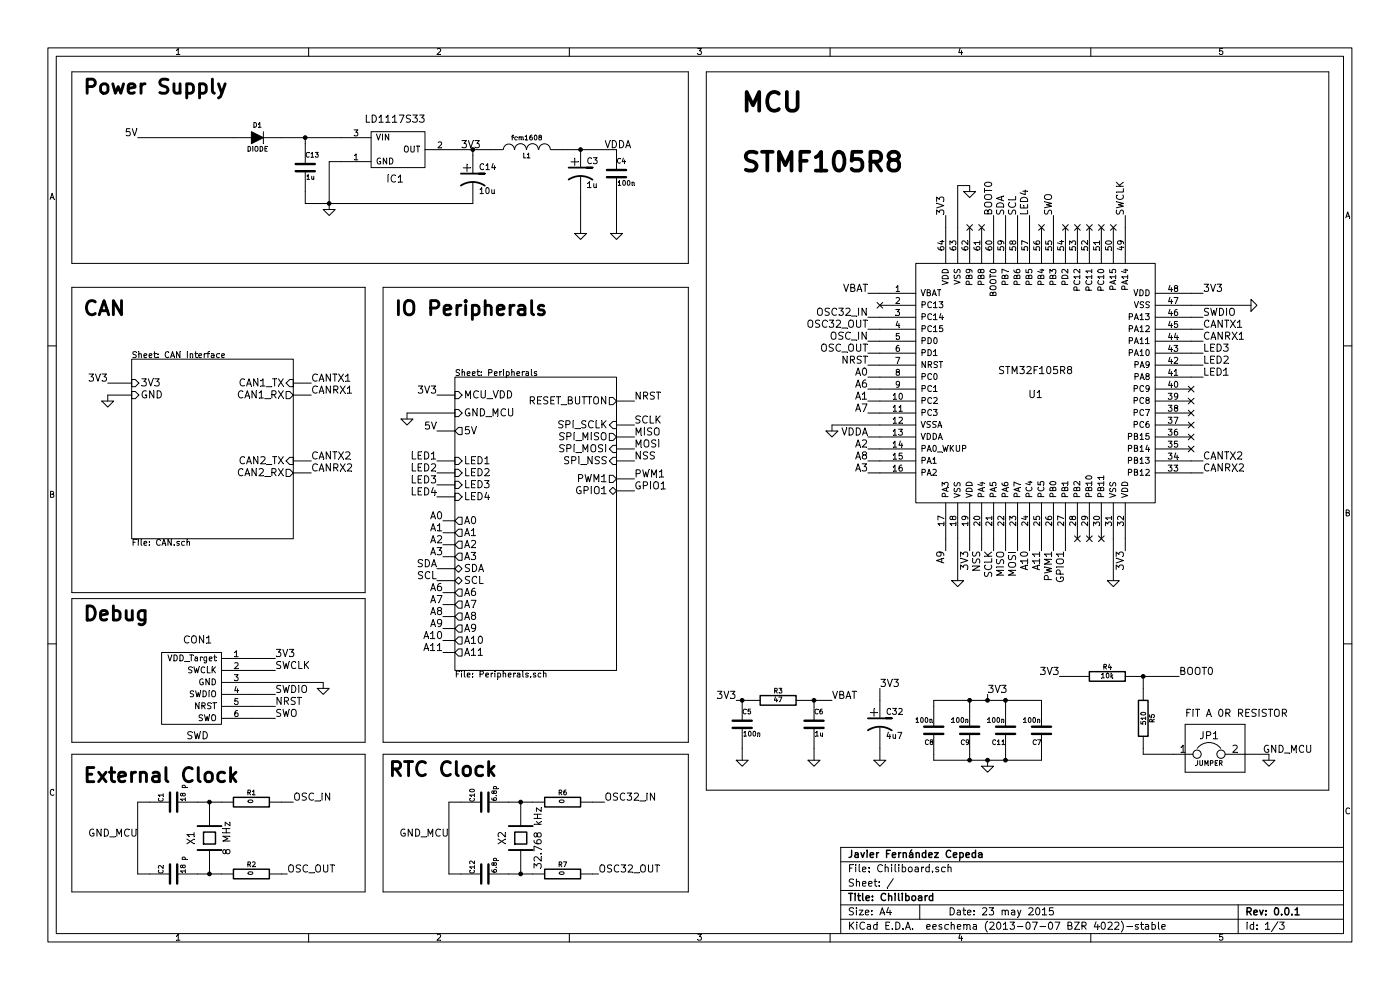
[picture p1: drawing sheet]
EESchema Schematic File Version 2
LIBS:power
LIBS:device
LIBS:transistors
LIBS:conn
LIBS:linear
LIBS:regul
LIBS:74xx
LIBS:cmos4000
LIBS:adc-dac
LIBS:memory
LIBS:xilinx
LIBS:special
LIBS:microcontrollers
LIBS:dsp
LIBS:microchip
LIBS:analog_switches
LIBS:motorola
LIBS:texas
LIBS:intel
LIBS:audio
LIBS:interface
LIBS:digital-audio
LIBS:philips
LIBS:display
LIBS:cypress
LIBS:siliconi
LIBS:opto
LIBS:atmel
LIBS:contrib
LIBS:valves
LIBS:ComponentLib
LIBS:ChefLib
LIBS:Chiliboard-cache
EELAYER 27 0
EELAYER END
$Descr A4 11693 8268
encoding utf-8
Sheet 1 3
Title "Chiliboard"
Date "23 may 2015"
Rev "0.0.1"
Comp "Javier Fernández Cepeda"
Comment1 ""
Comment2 ""
Comment3 ""
Comment4 ""
$EndDescr
$Comp
L SWD CON1
U 1 1
P 1850 5750
F 0 "CON1" H 1650 6150 60  0000 C CNN
F 1 "SWD" H 1650 5350 60  0000 C CNN
F 2 "" H 1850 5750 60  0000 C CNN
F 3 "" H 1850 5750 60  0000 C CNN
	1    1850 5750
	1    0    0    -1  
$EndComp
Text Label 2300 5600 0    59   ~ 0
SWCLK
Text Label 2300 5800 0    59   ~ 0
SWDIO
Text Label 2300 5900 0    59   ~ 0
NRST
Text Label 2300 6000 0    59   ~ 0
SWO
Text Label 10050 2650 0    59   ~ 0
SWDIO
Text Label 9400 1800 1    59   ~ 0
SWCLK
Text Label 7250 3050 2    59   ~ 0
NRST
Text Label 8800 1800 1    59   ~ 0
SWO
$Comp
L C C7
U 1 1
P 8700 6100
F 0 "C7" H 8700 6200 40  0000 L CNN
F 1 "100n" H 8706 6015 40  0000 L CNN
F 2 "~" H 8738 5950 30  0000 C CNN
F 3 "~" H 8700 6100 60  0000 C CNN
	1    8700 6100
	-1   0    0    1   
$EndComp
$Comp
L C C11
U 1 1
P 8400 6100
F 0 "C11" H 8400 6200 40  0000 L CNN
F 1 "100n" H 8406 6015 40  0000 L CNN
F 2 "~" H 8438 5950 30  0000 C CNN
F 3 "~" H 8400 6100 60  0000 C CNN
	1    8400 6100
	-1   0    0    1   
$EndComp
$Comp
L C C8
U 1 1
P 7800 6100
F 0 "C8" H 7800 6200 40  0000 L CNN
F 1 "100n" H 7806 6015 40  0000 L CNN
F 2 "~" H 7838 5950 30  0000 C CNN
F 3 "~" H 7800 6100 60  0000 C CNN
	1    7800 6100
	-1   0    0    1   
$EndComp
$Comp
L C C9
U 1 1
P 8100 6100
F 0 "C9" H 8100 6200 40  0000 L CNN
F 1 "100n" H 8106 6015 40  0000 L CNN
F 2 "~" H 8138 5950 30  0000 C CNN
F 3 "~" H 8100 6100 60  0000 C CNN
	1    8100 6100
	-1   0    0    1   
$EndComp
$Comp
L INDUCTOR L1
U 1 1
P 4400 1250
F 0 "L1" V 4350 1250 40  0000 C CNN
F 1 "fcm1608" V 4500 1250 40  0000 C CNN
F 2 "~" H 4400 1250 60  0000 C CNN
F 3 "~" H 4400 1250 60  0000 C CNN
	1    4400 1250
	0    -1   -1   0   
$EndComp
$Comp
L C C4
U 1 1
P 5150 1450
F 0 "C4" H 5150 1550 40  0000 L CNN
F 1 "100n" H 5156 1365 40  0000 L CNN
F 2 "~" H 5188 1300 30  0000 C CNN
F 3 "~" H 5150 1450 60  0000 C CNN
	1    5150 1450
	1    0    0    -1  
$EndComp
Text Label 5050 1250 0    60   ~ 0
VDDA
Text Label 7250 3650 2    60   ~ 0
VDDA
$Comp
L C C5
U 1 1
P 6200 6050
F 0 "C5" H 6200 6150 40  0000 L CNN
F 1 "100n" H 6206 5965 40  0000 L CNN
F 2 "~" H 6238 5900 30  0000 C CNN
F 3 "~" H 6200 6050 60  0000 C CNN
	1    6200 6050
	1    0    0    -1  
$EndComp
$Comp
L R R3
U 1 1
P 6500 5850
F 0 "R3" V 6580 5850 40  0000 C CNN
F 1 "47" V 6507 5851 40  0000 C CNN
F 2 "~" V 6430 5850 30  0000 C CNN
F 3 "~" H 6500 5850 30  0000 C CNN
	1    6500 5850
	0    -1   -1   0   
$EndComp
$Comp
L C C6
U 1 1
P 6800 6050
F 0 "C6" H 6800 6150 40  0000 L CNN
F 1 "1u" H 6806 5965 40  0000 L CNN
F 2 "~" H 6838 5900 30  0000 C CNN
F 3 "~" H 6800 6050 60  0000 C CNN
	1    6800 6050
	1    0    0    -1  
$EndComp
$Comp
L CRYSTAL X1
U 1 1
P 1750 7000
F 0 "X1" H 1750 7150 60  0000 C CNN
F 1 "8 MHz" H 1750 6850 60  0000 C CNN
F 2 "~" H 1750 7000 60  0000 C CNN
F 3 "~" H 1750 7000 60  0000 C CNN
	1    1750 7000
	0    -1   -1   0   
$EndComp
$Comp
L C C1
U 1 1
P 1450 6700
F 0 "C1" H 1450 6800 40  0000 L CNN
F 1 "18 p" H 1456 6615 40  0000 L CNN
F 2 "~" H 1488 6550 30  0000 C CNN
F 3 "~" H 1450 6700 60  0000 C CNN
	1    1450 6700
	0    -1   -1   0   
$EndComp
$Comp
L C C2
U 1 1
P 1450 7300
F 0 "C2" H 1450 7400 40  0000 L CNN
F 1 "18 p" H 1456 7215 40  0000 L CNN
F 2 "~" H 1488 7150 30  0000 C CNN
F 3 "~" H 1450 7300 60  0000 C CNN
	1    1450 7300
	0    -1   -1   0   
$EndComp
Text Label 1150 7000 2    59   ~ 0
GND_MCU
$Comp
L R R1
U 1 1
P 2100 6700
F 0 "R1" V 2180 6700 40  0000 C CNN
F 1 "0" H 2107 6701 40  0000 C CNN
F 2 "~" V 2030 6700 30  0000 C CNN
F 3 "~" H 2100 6700 30  0000 C CNN
	1    2100 6700
	0    -1   -1   0   
$EndComp
$Comp
L R R2
U 1 1
P 2100 7300
F 0 "R2" V 2180 7300 40  0000 C CNN
F 1 "0" H 2107 7301 40  0000 C CNN
F 2 "~" V 2030 7300 30  0000 C CNN
F 3 "~" H 2100 7300 30  0000 C CNN
	1    2100 7300
	0    -1   -1   0   
$EndComp
Text Label 2450 6700 0    60   ~ 0
OSC_IN
Text Label 2400 7300 0    60   ~ 0
OSC_OUT
Text Label 7250 2850 2    60   ~ 0
OSC_IN
Text Label 7250 2950 2    60   ~ 0
OSC_OUT
Text Label 5300 3350 0    59   ~ 0
NRST
Text Label 5300 3550 0    60   ~ 0
SCLK
Text Label 5300 3650 0    60   ~ 0
MISO
Text Label 5300 3750 0    60   ~ 0
MOSI
Text Label 5300 3850 0    60   ~ 0
NSS
Text Label 3650 4850 2    60   ~ 0
SCL
Text Label 3650 4750 2    60   ~ 0
SDA
Text Label 3700 4350 2    60   ~ 0
A0
Text Label 3700 4450 2    60   ~ 0
A1
Text Label 3700 4550 2    60   ~ 0
A2
Text Label 3700 4650 2    60   ~ 0
A3
Text Label 3650 3950 2    60   ~ 0
LED2
Text Label 3650 4050 2    60   ~ 0
LED3
$Comp
L R R4
U 1 1
P 9250 5650
F 0 "R4" V 9330 5650 40  0000 C CNN
F 1 "10k" V 9257 5651 40  0000 C CNN
F 2 "~" V 9180 5650 30  0000 C CNN
F 3 "~" H 9250 5650 30  0000 C CNN
	1    9250 5650
	0    -1   -1   0   
$EndComp
$Comp
L R R5
U 1 1
P 9550 6000
F 0 "R5" V 9630 6000 40  0000 C CNN
F 1 "510" V 9557 6001 40  0000 C CNN
F 2 "~" V 9480 6000 30  0000 C CNN
F 3 "~" H 9550 6000 30  0000 C CNN
	1    9550 6000
	1    0    0    -1  
$EndComp
$Comp
L JUMPER JP1
U 1 1
P 10100 6300
F 0 "JP1" H 10100 6450 60  0000 C CNN
F 1 "JUMPER" H 10100 6220 40  0000 C CNN
F 2 "~" H 10100 6300 60  0000 C CNN
F 3 "~" H 10100 6300 60  0000 C CNN
	1    10100 6300
	1    0    0    -1  
$EndComp
Text Label 10550 6300 0    59   ~ 0
GND_MCU
Wire Wire Line
	2100 5500 2300 5500
Wire Wire Line
	2100 5600 2300 5600
Wire Wire Line
	2100 5700 2700 5700
Wire Wire Line
	2100 5800 2300 5800
Wire Wire Line
	2100 5900 2300 5900
Wire Wire Line
	2100 6000 2300 6000
Wire Wire Line
	8800 1800 8800 1900
Wire Wire Line
	9400 1800 9400 1900
Wire Wire Line
	10050 2650 9950 2650
Wire Wire Line
	7350 3050 7250 3050
Wire Wire Line
	9950 2850 10050 2850
Wire Wire Line
	9950 2750 10050 2750
Wire Wire Line
	9950 2950 10050 2950
Wire Wire Line
	9950 3050 10050 3050
Wire Wire Line
	7900 4500 7900 4600
Wire Wire Line
	8300 4500 8300 4600
Wire Wire Line
	8800 4500 8800 4600
Wire Wire Line
	8600 1900 8600 1800
Wire Wire Line
	10050 3950 9950 3950
Wire Wire Line
	9950 3850 10050 3850
Wire Wire Line
	7350 3150 7250 3150
Wire Wire Line
	7350 3350 7250 3350
Wire Wire Line
	7350 3450 7250 3450
Wire Wire Line
	7900 1900 7900 1800
Wire Wire Line
	9950 2450 10050 2450
Wire Wire Line
	8000 1550 8000 1900
Wire Wire Line
	6950 3550 7350 3550
Wire Wire Line
	8000 4500 8000 4850
Wire Wire Line
	8100 4500 8100 4600
Wire Wire Line
	9400 4500 9400 4600
Wire Wire Line
	9300 4500 9300 4850
Wire Wire Line
	9950 2550 10450 2550
Wire Wire Line
	5150 1950 5150 1650
Wire Wire Line
	4850 1650 4850 1950
Wire Wire Line
	4700 1250 5150 1250
Connection ~ 4850 1250
Wire Wire Line
	7350 3650 7250 3650
Wire Wire Line
	6150 5850 6250 5850
Connection ~ 6200 5850
Wire Wire Line
	6750 5850 6950 5850
Connection ~ 6800 5850
Wire Wire Line
	6200 6250 6200 6350
Wire Wire Line
	6800 6250 6800 6350
Wire Wire Line
	1250 6700 1150 6700
Wire Wire Line
	1150 6700 1150 7300
Wire Wire Line
	1150 7300 1250 7300
Wire Wire Line
	1650 6700 1850 6700
Wire Wire Line
	1650 7300 1850 7300
Connection ~ 1750 6700
Connection ~ 1750 7300
Wire Wire Line
	2350 6700 2450 6700
Wire Wire Line
	2350 7300 2400 7300
Wire Wire Line
	7250 2850 7350 2850
Wire Wire Line
	7350 2950 7250 2950
Wire Wire Line
	3400 3450 3800 3450
Wire Wire Line
	3650 3600 3800 3600
Wire Wire Line
	5300 3350 5150 3350
Wire Wire Line
	5300 3550 5150 3550
Wire Wire Line
	5300 3650 5150 3650
Wire Wire Line
	5300 3750 5150 3750
Wire Wire Line
	5300 3850 5150 3850
Wire Wire Line
	3650 4850 3800 4850
Wire Wire Line
	3650 4750 3800 4750
Wire Wire Line
	7350 3750 7250 3750
Wire Wire Line
	7350 3850 7250 3850
Wire Wire Line
	8500 1900 8500 1800
Wire Wire Line
	8400 1900 8400 1800
Wire Wire Line
	3800 3950 3650 3950
Wire Wire Line
	3800 4050 3650 4050
Wire Wire Line
	3700 4350 3800 4350
Wire Wire Line
	3700 4450 3800 4450
Wire Wire Line
	3800 4550 3700 4550
Wire Wire Line
	3700 4650 3800 4650
Wire Wire Line
	7350 3250 7250 3250
Wire Wire Line
	7350 3950 7250 3950
Wire Wire Line
	8200 4500 8200 4600
Wire Wire Line
	8400 4500 8400 4600
Wire Wire Line
	8600 4500 8600 4600
Wire Wire Line
	8700 4500 8700 4600
Wire Wire Line
	9550 6300 9800 6300
Wire Wire Line
	10400 6300 10600 6300
Wire Wire Line
	8900 4500 8900 4600
Wire Wire Line
	3800 4150 3650 4150
Text Label 3650 4150 2    60   ~ 0
LED4
Wire Notes Line
	600  600  600  2200
Wire Notes Line
	600  2200 5750 2200
Wire Notes Line
	600  600  5750 600 
Text Notes 700  800  0    118  ~ 24
Power Supply
Wire Notes Line
	3050 2400 600  2400
Text Notes 700  2650 0    118  ~ 24
CAN
Wire Notes Line
	3200 2400 5750 2400
Text Notes 3300 2650 0    118  ~ 24
IO Peripherals
Wire Notes Line
	600  6200 3050 6200
Wire Notes Line
	3050 6200 3050 5000
Wire Notes Line
	3050 5000 600  5000
Wire Notes Line
	600  5000 600  6200
Text Notes 700  5200 0    118  ~ 24
Debug
Text Notes 700  6550 0    118  ~ 24
External Clock
Wire Notes Line
	5900 600  5900 6600
Wire Notes Line
	5900 6600 11100 6600
Wire Notes Line
	11100 6600 11100 600 
Wire Notes Line
	11100 600  5900 600 
Text Notes 6200 950  0    157  ~ 31
MCU\n\nSTMF105R8
$Comp
L CP1 C3
U 1 1
P 4850 1450
F 0 "C3" H 4900 1550 50  0000 L CNN
F 1 "1u" H 4900 1350 50  0000 L CNN
F 2 "~" H 4850 1450 60  0000 C CNN
F 3 "~" H 4850 1450 60  0000 C CNN
	1    4850 1450
	1    0    0    -1  
$EndComp
$Comp
L CP1 C32
U 1 1
P 7350 6050
F 0 "C32" H 7400 6150 50  0000 L CNN
F 1 "4u7" H 7400 5950 50  0000 L CNN
F 2 "~" H 7350 6050 60  0000 C CNN
F 3 "~" H 7350 6050 60  0000 C CNN
	1    7350 6050
	1    0    0    -1  
$EndComp
Wire Wire Line
	7350 5750 7350 5850
Wire Wire Line
	7350 6250 7350 6350
Wire Notes Line
	9900 6050 9900 6450
Wire Notes Line
	9900 6450 10400 6450
Wire Notes Line
	10400 6450 10400 6050
Wire Notes Line
	10400 6050 9900 6050
Text Notes 9900 6000 0    60   ~ 0
FIT A 0R RESISTOR
Text Label 3850 1250 0    60   ~ 0
3V3
$Comp
L GND #PWR01
U 1 1
P 2750 1750
F 0 "#PWR01" H 2750 1750 30  0001 C CNN
F 1 "GND" H 2750 1680 30  0001 C CNN
F 2 "" H 2750 1750 60  0000 C CNN
F 3 "" H 2750 1750 60  0000 C CNN
	1    2750 1750
	1    0    0    -1  
$EndComp
Wire Wire Line
	3800 1250 4100 1250
Wire Wire Line
	2850 1350 2750 1350
Wire Wire Line
	2350 1150 2850 1150
$Comp
L LD1117S33 IC1
U 1 1
P 3300 1250
F 0 "IC1" H 3300 1000 60  0000 C CNN
F 1 "LD1117S33" H 3300 1500 60  0000 C CNN
F 2 "~" H 3300 1250 60  0000 C CNN
F 3 "~" H 3300 1250 60  0000 C CNN
	1    3300 1250
	1    0    0    -1  
$EndComp
$Comp
L C C13
U 1 1
P 2550 1400
F 0 "C13" H 2550 1500 40  0000 L CNN
F 1 "1u" H 2556 1315 40  0000 L CNN
F 2 "~" H 2588 1250 30  0000 C CNN
F 3 "~" H 2550 1400 60  0000 C CNN
	1    2550 1400
	1    0    0    -1  
$EndComp
$Comp
L CP1 C14
U 1 1
P 3950 1500
F 0 "C14" H 4000 1600 50  0000 L CNN
F 1 "10u" H 4000 1400 50  0000 L CNN
F 2 "~" H 3950 1500 60  0000 C CNN
F 3 "~" H 3950 1500 60  0000 C CNN
	1    3950 1500
	1    0    0    -1  
$EndComp
Wire Wire Line
	2550 1200 2550 1150
Wire Wire Line
	2550 1600 2550 1700
Wire Wire Line
	3950 1300 3950 1250
Connection ~ 3950 1250
Wire Wire Line
	2750 1350 2750 1750
Wire Wire Line
	2550 1700 3950 1700
Connection ~ 2750 1700
$Comp
L GND #PWR02
U 1 1
P 4850 1950
F 0 "#PWR02" H 4850 1950 30  0001 C CNN
F 1 "GND" H 4850 1880 30  0001 C CNN
F 2 "" H 4850 1950 60  0000 C CNN
F 3 "" H 4850 1950 60  0000 C CNN
	1    4850 1950
	1    0    0    -1  
$EndComp
$Comp
L GND #PWR03
U 1 1
P 5150 1950
F 0 "#PWR03" H 5150 1950 30  0001 C CNN
F 1 "GND" H 5150 1880 30  0001 C CNN
F 2 "" H 5150 1950 60  0000 C CNN
F 3 "" H 5150 1950 60  0000 C CNN
	1    5150 1950
	1    0    0    -1  
$EndComp
$Comp
L DIODE D1
U 1 1
P 2150 1150
F 0 "D1" H 2150 1250 40  0000 C CNN
F 1 "DIODE" H 2150 1050 40  0000 C CNN
F 2 "~" H 2150 1150 60  0000 C CNN
F 3 "~" H 2150 1150 60  0000 C CNN
	1    2150 1150
	1    0    0    -1  
$EndComp
Connection ~ 2550 1150
Wire Wire Line
	1150 1150 1950 1150
Wire Notes Line
	600  2400 600  4950
Wire Notes Line
	600  4950 3050 4950
Text Label 3650 3600 2    59   ~ 0
5V
Wire Notes Line
	600  6300 600  7450
Wire Notes Line
	600  7450 3050 7450
Wire Notes Line
	3050 7450 3050 6300
Wire Notes Line
	3050 6300 600  6300
$Comp
L GND #PWR04
U 1 1
P 2700 5750
F 0 "#PWR04" H 2700 5750 30  0001 C CNN
F 1 "GND" H 2700 5680 30  0001 C CNN
F 2 "" H 2700 5750 60  0000 C CNN
F 3 "" H 2700 5750 60  0000 C CNN
	1    2700 5750
	1    0    0    -1  
$EndComp
Wire Wire Line
	2700 5700 2700 5750
$Comp
L GND #PWR05
U 1 1
P 3400 3500
F 0 "#PWR05" H 3400 3500 30  0001 C CNN
F 1 "GND" H 3400 3430 30  0001 C CNN
F 2 "" H 3400 3500 60  0000 C CNN
F 3 "" H 3400 3500 60  0000 C CNN
	1    3400 3500
	1    0    0    -1  
$EndComp
Wire Wire Line
	3400 3450 3400 3500
Wire Notes Line
	5750 600  5750 2200
Text Label 3700 4950 2    60   ~ 0
A6
Text Label 3700 5050 2    60   ~ 0
A7
Text Label 3700 5150 2    60   ~ 0
A8
Text Label 3700 5250 2    60   ~ 0
A9
Wire Wire Line
	3700 4950 3800 4950
Wire Wire Line
	3700 5050 3800 5050
Wire Wire Line
	3800 5150 3700 5150
Wire Wire Line
	3700 5250 3800 5250
Text Label 3700 5350 2    60   ~ 0
A10
Text Label 3700 5450 2    60   ~ 0
A11
Wire Wire Line
	3800 5350 3700 5350
Wire Wire Line
	3700 5450 3800 5450
$Comp
L GND #PWR06
U 1 1
P 8100 1600
F 0 "#PWR06" H 8100 1600 30  0001 C CNN
F 1 "GND" H 8100 1530 30  0001 C CNN
F 2 "" H 8100 1600 60  0000 C CNN
F 3 "" H 8100 1600 60  0000 C CNN
	1    8100 1600
	1    0    0    -1  
$EndComp
Wire Wire Line
	8000 1550 8100 1550
Wire Wire Line
	8100 1550 8100 1600
$Comp
L GND #PWR07
U 1 1
P 6200 6350
F 0 "#PWR07" H 6200 6350 30  0001 C CNN
F 1 "GND" H 6200 6280 30  0001 C CNN
F 2 "" H 6200 6350 60  0000 C CNN
F 3 "" H 6200 6350 60  0000 C CNN
	1    6200 6350
	1    0    0    -1  
$EndComp
$Comp
L GND #PWR08
U 1 1
P 6800 6350
F 0 "#PWR08" H 6800 6350 30  0001 C CNN
F 1 "GND" H 6800 6280 30  0001 C CNN
F 2 "" H 6800 6350 60  0000 C CNN
F 3 "" H 6800 6350 60  0000 C CNN
	1    6800 6350
	1    0    0    -1  
$EndComp
$Comp
L GND #PWR09
U 1 1
P 8250 6400
F 0 "#PWR09" H 8250 6400 30  0001 C CNN
F 1 "GND" H 8250 6330 30  0001 C CNN
F 2 "" H 8250 6400 60  0000 C CNN
F 3 "" H 8250 6400 60  0000 C CNN
	1    8250 6400
	1    0    0    -1  
$EndComp
$Comp
L GND #PWR010
U 1 1
P 6950 3600
F 0 "#PWR010" H 6950 3600 30  0001 C CNN
F 1 "GND" H 6950 3530 30  0001 C CNN
F 2 "" H 6950 3600 60  0000 C CNN
F 3 "" H 6950 3600 60  0000 C CNN
	1    6950 3600
	1    0    0    -1  
$EndComp
Wire Wire Line
	6950 3550 6950 3600
$Comp
L GND #PWR011
U 1 1
P 10600 6350
F 0 "#PWR011" H 10600 6350 30  0001 C CNN
F 1 "GND" H 10600 6280 30  0001 C CNN
F 2 "" H 10600 6350 60  0000 C CNN
F 3 "" H 10600 6350 60  0000 C CNN
	1    10600 6350
	1    0    0    -1  
$EndComp
Wire Wire Line
	10600 6300 10600 6350
$Comp
L GND #PWR012
U 1 1
P 7350 6350
F 0 "#PWR012" H 7350 6350 30  0001 C CNN
F 1 "GND" H 7350 6280 30  0001 C CNN
F 2 "" H 7350 6350 60  0000 C CNN
F 3 "" H 7350 6350 60  0000 C CNN
	1    7350 6350
	1    0    0    -1  
$EndComp
Wire Wire Line
	8500 4500 8500 4600
Text Label 6150 5850 2    60   ~ 0
3V3
Text Label 2300 5500 0    60   ~ 0
3V3
Text Label 7350 5750 0    60   ~ 0
3V3
Text Label 8850 5650 2    60   ~ 0
3V3
Text Label 10050 2450 0    60   ~ 0
3V3
Text Label 9400 4600 3    60   ~ 0
3V3
Text Label 8100 4600 3    60   ~ 0
3V3
Text Label 7900 1800 1    60   ~ 0
3V3
NoConn ~ 8700 1900
$Comp
L STM32F105R8 U1
U 1 1
P 8650 3200
F 0 "U1" H 8650 3100 60  0000 C CNN
F 1 "STM32F105R8" H 8650 3300 60  0000 C CNN
F 2 "~" H 8450 3200 60  0000 C CNN
F 3 "~" H 8450 3200 60  0000 C CNN
	1    8650 3200
	1    0    0    -1  
$EndComp
$Comp
L GND #PWR013
U 1 1
P 8000 4850
F 0 "#PWR013" H 8000 4850 30  0001 C CNN
F 1 "GND" H 8000 4780 30  0001 C CNN
F 2 "" H 8000 4850 60  0000 C CNN
F 3 "" H 8000 4850 60  0000 C CNN
	1    8000 4850
	1    0    0    -1  
$EndComp
$Comp
L GND #PWR014
U 1 1
P 9300 4850
F 0 "#PWR014" H 9300 4850 30  0001 C CNN
F 1 "GND" H 9300 4780 30  0001 C CNN
F 2 "" H 9300 4850 60  0000 C CNN
F 3 "" H 9300 4850 60  0000 C CNN
	1    9300 4850
	1    0    0    -1  
$EndComp
$Comp
L GND #PWR015
U 1 1
P 10450 2550
F 0 "#PWR015" H 10450 2550 30  0001 C CNN
F 1 "GND" H 10450 2480 30  0001 C CNN
F 2 "" H 10450 2550 60  0000 C CNN
F 3 "" H 10450 2550 60  0000 C CNN
	1    10450 2550
	0    -1   -1   0   
$EndComp
$Sheet
S 1100 3000 1350 1500
U 51B6F5B1
F0 "CAN Interface" 50
F1 "CAN.sch" 50
F2 "3V3" I L 1100 3200 60 
F3 "GND" I L 1100 3300 60 
F4 "CAN1_TX" I R 2450 3200 60 
F5 "CAN1_RX" O R 2450 3300 60 
F6 "CAN2_RX" O R 2450 3950 60 
F7 "CAN2_TX" I R 2450 3850 60 
$EndSheet
Text Label 1150 1150 2    59   ~ 0
5V
Text Label 900  3200 2    60   ~ 0
3V3
$Comp
L GND #PWR016
U 1 1
P 900 3350
F 0 "#PWR016" H 900 3350 30  0001 C CNN
F 1 "GND" H 900 3280 30  0001 C CNN
F 2 "" H 900 3350 60  0000 C CNN
F 3 "" H 900 3350 60  0000 C CNN
	1    900  3350
	1    0    0    -1  
$EndComp
Wire Wire Line
	1100 3300 900  3300
Wire Wire Line
	900  3300 900  3350
Wire Wire Line
	900  3200 1100 3200
Text Label 2600 3200 0    60   ~ 0
CANTX1
Text Label 2600 3300 0    60   ~ 0
CANRX1
Text Label 2600 3850 0    60   ~ 0
CANTX2
Text Label 2600 3950 0    60   ~ 0
CANRX2
Wire Wire Line
	2450 3200 2600 3200
Wire Wire Line
	2450 3300 2600 3300
Wire Wire Line
	2450 3850 2600 3850
Wire Wire Line
	2450 3950 2600 3950
Text Label 8300 4600 3    60   ~ 0
SCLK
Text Label 8400 4600 3    60   ~ 0
MISO
Text Label 8500 4600 3    60   ~ 0
MOSI
Text Label 8200 4600 3    60   ~ 0
NSS
Text Label 10050 2850 0    60   ~ 0
CANRX1
Text Label 10050 2750 0    60   ~ 0
CANTX1
Text Label 10050 3850 0    60   ~ 0
CANTX2
Text Label 10050 3950 0    60   ~ 0
CANRX2
Text Label 8400 1800 1    60   ~ 0
SDA
Text Label 8500 1800 1    60   ~ 0
SCL
Text Label 8700 4600 3    60   ~ 0
A11
Text Label 8600 4600 3    60   ~ 0
A10
Text Label 7900 4600 3    60   ~ 0
A9
Text Label 7250 3950 2    60   ~ 0
A3
Text Label 7250 3850 2    60   ~ 0
A8
Text Label 7250 3750 2    60   ~ 0
A2
Text Label 7250 3450 2    60   ~ 0
A7
Text Label 7250 3350 2    60   ~ 0
A1
Text Label 7250 3250 2    60   ~ 0
A6
Text Label 7250 3150 2    60   ~ 0
A0
Text Label 8800 4600 3    60   ~ 0
PWM1
Text Label 8900 4600 3    60   ~ 0
GPIO1
Text Label 10050 3050 0    60   ~ 0
LED2
Text Label 10050 2950 0    60   ~ 0
LED3
Text Label 8600 1800 1    60   ~ 0
LED4
Wire Notes Line
	3050 4950 3050 2400
$Comp
L CRYSTAL X2
U 1 1
P 4350 7000
F 0 "X2" H 4350 7150 60  0000 C CNN
F 1 "32.768 kHz" H 4350 6850 60  0000 C CNN
F 2 "~" H 4350 7000 60  0000 C CNN
F 3 "~" H 4350 7000 60  0000 C CNN
	1    4350 7000
	0    -1   -1   0   
$EndComp
$Comp
L C C10
U 1 1
P 4050 6700
F 0 "C10" H 4050 6800 40  0000 L CNN
F 1 "6.8p" H 4056 6615 40  0000 L CNN
F 2 "~" H 4088 6550 30  0000 C CNN
F 3 "~" H 4050 6700 60  0000 C CNN
	1    4050 6700
	0    -1   -1   0   
$EndComp
$Comp
L C C12
U 1 1
P 4050 7300
F 0 "C12" H 4050 7400 40  0000 L CNN
F 1 "6.8p" H 4056 7215 40  0000 L CNN
F 2 "~" H 4088 7150 30  0000 C CNN
F 3 "~" H 4050 7300 60  0000 C CNN
	1    4050 7300
	0    -1   -1   0   
$EndComp
Text Label 3750 7000 2    59   ~ 0
GND_MCU
$Comp
L R R6
U 1 1
P 4700 6700
F 0 "R6" V 4780 6700 40  0000 C CNN
F 1 "0" H 4707 6701 40  0000 C CNN
F 2 "~" V 4630 6700 30  0000 C CNN
F 3 "~" H 4700 6700 30  0000 C CNN
	1    4700 6700
	0    -1   -1   0   
$EndComp
$Comp
L R R7
U 1 1
P 4700 7300
F 0 "R7" V 4780 7300 40  0000 C CNN
F 1 "0" H 4707 7301 40  0000 C CNN
F 2 "~" V 4630 7300 30  0000 C CNN
F 3 "~" H 4700 7300 30  0000 C CNN
	1    4700 7300
	0    -1   -1   0   
$EndComp
Text Label 5050 6700 0    60   ~ 0
OSC32_IN
Text Label 5000 7300 0    60   ~ 0
OSC32_OUT
Wire Wire Line
	3850 6700 3750 6700
Wire Wire Line
	3750 6700 3750 7300
Wire Wire Line
	3750 7300 3850 7300
Wire Wire Line
	4250 6700 4450 6700
Wire Wire Line
	4250 7300 4450 7300
Connection ~ 4350 6700
Connection ~ 4350 7300
Wire Wire Line
	4950 6700 5050 6700
Wire Wire Line
	4950 7300 5000 7300
Text Notes 3250 6500 0    118  ~ 24
RTC Clock
Wire Notes Line
	3200 6300 3200 7450
Wire Notes Line
	3200 7450 5750 7450
Wire Notes Line
	3200 6300 5750 6300
Wire Notes Line
	5750 6300 5750 7450
Text Label 7250 2650 2    60   ~ 0
OSC32_IN
Text Label 7250 2750 2    60   ~ 0
OSC32_OUT
Wire Wire Line
	7250 2650 7350 2650
Wire Wire Line
	7250 2750 7350 2750
Wire Notes Line
	3200 2400 3200 6200
Wire Notes Line
	3200 6200 5750 6200
Wire Notes Line
	5750 6200 5750 2400
NoConn ~ 9950 3650
NoConn ~ 9300 1900
NoConn ~ 9000 1900
NoConn ~ 8900 1900
NoConn ~ 8200 1900
NoConn ~ 8100 1900
NoConn ~ 7350 2550
$Sheet
S 3800 3150 1350 2450
U 51797E5D
F0 "Peripherals" 50
F1 "Peripherals.sch" 50
F2 "GND_MCU" I L 3800 3450 60 
F3 "RESET_BUTTON" O R 5150 3350 60 
F4 "SPI_SCLK" I R 5150 3550 60 
F5 "SPI_MISO" O R 5150 3650 60 
F6 "SPI_MOSI" I R 5150 3750 60 
F7 "SPI_NSS" I R 5150 3850 60 
F8 "SCL" B L 3800 4850 60 
F9 "SDA" B L 3800 4750 60 
F10 "A0" O L 3800 4350 60 
F11 "A1" O L 3800 4450 60 
F12 "A2" O L 3800 4550 60 
F13 "A3" O L 3800 4650 60 
F14 "LED2" I L 3800 3950 60 
F15 "LED3" I L 3800 4050 60 
F16 "LED4" I L 3800 4150 60 
F17 "A6" O L 3800 4950 60 
F18 "A7" O L 3800 5050 60 
F19 "A8" O L 3800 5150 60 
F20 "A9" O L 3800 5250 60 
F21 "A10" O L 3800 5350 60 
F22 "A11" O L 3800 5450 60 
F23 "PWM1" O R 5150 4000 60 
F24 "GPIO1" B R 5150 4100 60 
F25 "LED1" I L 3800 3850 60 
F26 "5V" O L 3800 3600 60 
F27 "MCU_VDD" I L 3800 3300 60 
$EndSheet
Text Label 3650 3850 2    60   ~ 0
LED1
Wire Wire Line
	3650 3850 3800 3850
Wire Wire Line
	5150 4000 5300 4000
Wire Wire Line
	5150 4100 5300 4100
Text Label 5300 4000 0    60   ~ 0
PWM1
Text Label 5300 4100 0    60   ~ 0
GPIO1
Text Label 10050 3150 0    60   ~ 0
LED1
Wire Wire Line
	9950 3150 10050 3150
NoConn ~ 9100 1900
NoConn ~ 9200 1900
NoConn ~ 9950 3250
NoConn ~ 9950 3350
NoConn ~ 9950 3450
NoConn ~ 9950 3550
NoConn ~ 9200 4500
NoConn ~ 9100 4500
NoConn ~ 9000 4500
NoConn ~ 9950 3750
Text Label 3650 3300 2    60   ~ 0
3V3
Wire Wire Line
	3650 3300 3800 3300
Text Label 7250 2450 2    60   ~ 0
VBAT
Wire Wire Line
	7250 2450 7350 2450
Text Label 6950 5850 0    60   ~ 0
VBAT
Text Label 8250 5800 0    60   ~ 0
3V3
Text Label 8300 1800 1    60   ~ 0
BOOT0
Wire Wire Line
	8300 1800 8300 1900
Wire Wire Line
	7800 6300 7800 6350
Wire Wire Line
	7800 6350 8700 6350
Wire Wire Line
	8250 6350 8250 6400
Wire Wire Line
	8700 6350 8700 6300
Connection ~ 8250 6350
Wire Wire Line
	7800 5900 7800 5850
Wire Wire Line
	7800 5850 8700 5850
Wire Wire Line
	8250 5850 8250 5800
Wire Wire Line
	8700 5850 8700 5900
Connection ~ 8250 5850
Wire Wire Line
	8100 5900 8100 5850
Connection ~ 8100 5850
Wire Wire Line
	8400 5900 8400 5850
Connection ~ 8400 5850
Wire Wire Line
	8100 6300 8100 6350
Connection ~ 8100 6350
Wire Wire Line
	8400 6300 8400 6350
Connection ~ 8400 6350
Wire Wire Line
	9000 5650 8850 5650
Wire Wire Line
	9550 5750 9550 5650
Wire Wire Line
	9500 5650 9850 5650
Connection ~ 9550 5650
Wire Wire Line
	9550 6300 9550 6250
Text Label 9850 5650 0    60   ~ 0
BOOT0
$EndSCHEMATC
